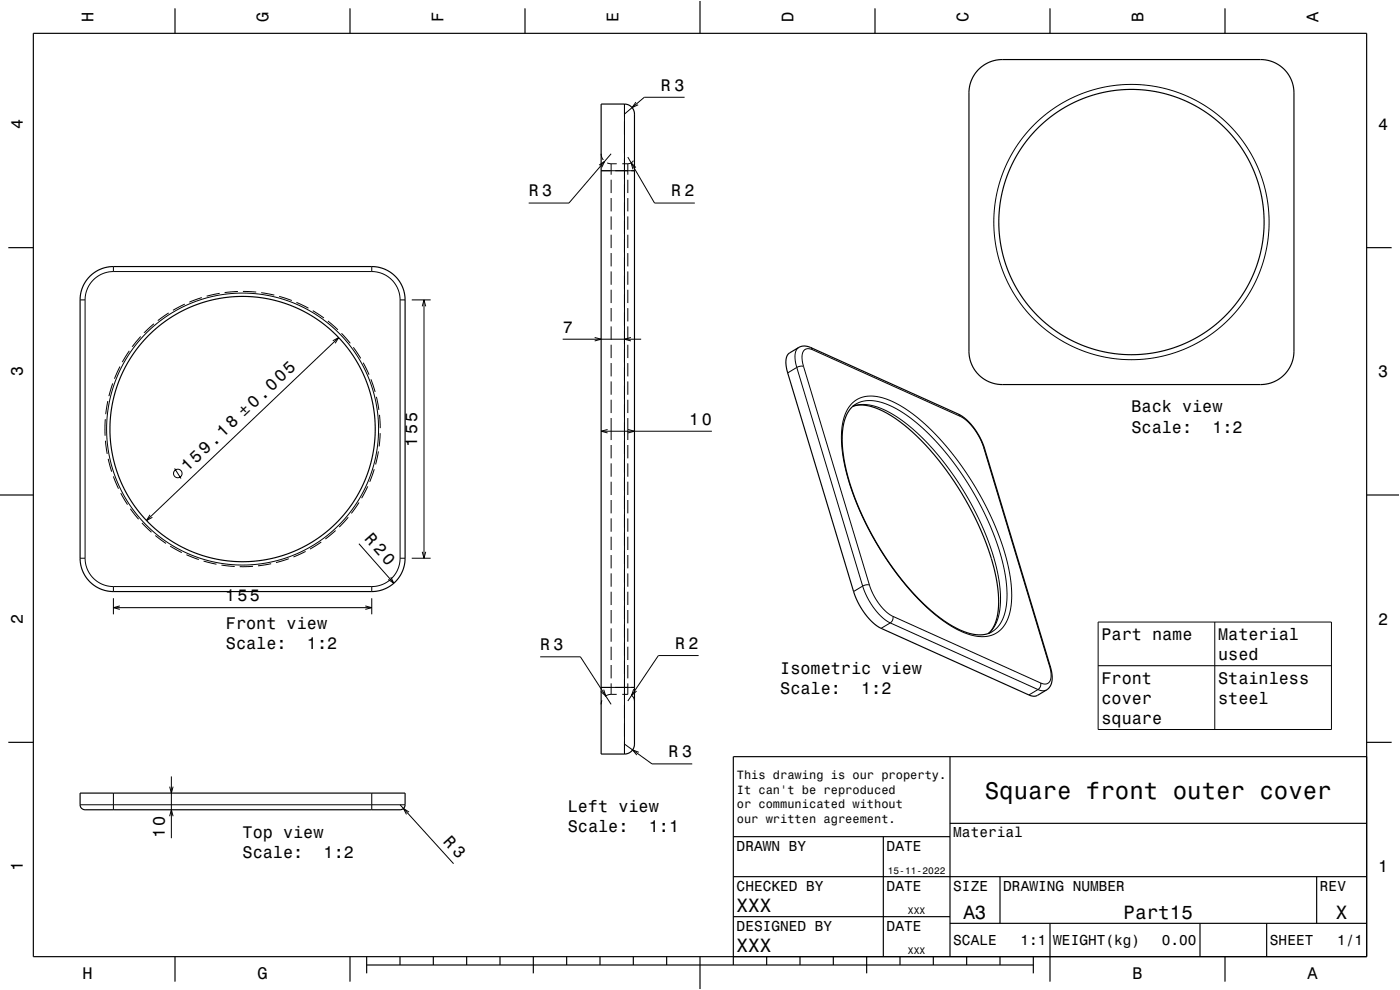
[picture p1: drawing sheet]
<svg xmlns="http://www.w3.org/2000/svg" width="420mm" height="297mm" viewBox="0 0 420 297" stroke-linecap="round" stroke-linejoin="round" font-family="sans-serif">
<g fill="none" stroke="#000" stroke-width=".3">
<path d="M187.3 31.2v195M190.8 30.6l-1.2 1.7 1.8-.9M205.4 29.2h-12.1l-6 5M179.7 49.5l1.7-1.1-.9 1.8M180.3 46.1l.2 1 .5 .9M180.3 51.2h10M182.2 48.9l1.1 .2M183.3 49.1v3.3M183.3 53.9v4M183.3 59.4v4M183.3 49.1h1.7M183.3 46.1l-12.6 14.8h-12.1"/>
<path d="M186.7 49.1h1.6M188.3 49.1v3.3M188.3 53.9v4M188.3 59.4v4M188.3 47.1l8.1 13.8h12M190 48.2a1.99 1.99 0 0 1-1.7 .9M190.3 47.1v.1M190.8 50.3l-1.5-1.4 .6 1.9M34 80v1.5M111.5 80v1.5M183.3 64.9v4M183.3 70.4v4"/>
<path d="M183.3 75.9v4M188.3 64.9v4M188.3 70.4v4M188.3 75.9v4M24 90h1.5M25.5 90v77.5M34 81.5a8.5 8.5 0 0 0-8.5 8.5M34 81.5h77.5M46.2 97.1l-3 2.8M50.6 93.9l-3.3 2.3M55.4 91.2l-3.5 1.9M60.6 89.3l-3.8 1.3"/>
<path d="M65.9 88l-3.9 .9M71.4 87.4l-4 .4M72.9 87.4l4 .2M78.4 87.8l3.9 .7M83.7 88.9l3.8 1.3M88.9 90.7l3.6 1.8M93.8 93.2l3.4 2.2M98.4 96.3l3 2.6M102.4 100l2.7 3M111.5 81.5h.1a8.5 8.5 0 0 1 8.4 8.5M120 90h1.5M120 90v77.5"/>
<path d="M123.5 90h5.7M126.7 91.9l.5-1.9 .5 1.9M127.2 90v77.5M183.3 81.4v4M183.3 86.9v4M183.3 92.4v4M183.3 97.9v4M188.3 81.4v4M188.3 86.9v4M188.3 92.4v4M188.3 97.9v4M33.8 115l-1.1 3.9"/>
<path d="M36 110l-1.7 3.6M38.8 105.2l-2.1 3.4M42.2 100.9l-2.5 3.1M99.8 102.2l1.8-.9-1 1.7M101.6 101.3l-57.6 54.9M106 104.2l2.2 3.3M109 108.8l1.7 3.6M111.3 113.8l1.2 3.8M112.9 119l.8 4M168.8 101.8h23.5M178.4 101.2l1.9 .6-1.9 .5M183.3 103.4v4"/>
<path d="M183.3 108.9v4M183.3 114.4v4M183.3 119.9v4M188.3 103.4v4M188.3 108.9v4M188.3 114.4v4M188.3 119.9v4M189.3 101.2l-2 .6 2 .5M239 110.2l19.8 65.6M239 110.2l-2.7 1.7M239.6 104.2l-.7 .8-.4 1.3 .1 1.9 .4 2M241.1 109.9h-1.1l-1 .3"/>
<path d="M241.1 109.9l19.7 65.6M243.2 104.3l.6 .6M243.8 104.9l-.9-.2a2.06 2.06 0 0 0-2.3 2.6l.5 2.6M243.8 104.9l44.3 20M31.6 125.8l-.1 4.9M31.6 132.2l.6 4M32.3 120.3l-.6 4M32.5 137.6l1 3.9M113.5 135.4l-.8 3.9M113.9 124.5l.2 3.9M114.1 129.9l-.4 4M180.3 129.4h33.3"/>
<path d="M182.3 128.8l-2 .6 2 .5M183.3 125.4v6.6M183.3 133.5v4M183.3 139v4M188.3 125.4v6.6M188.3 133.5v4M188.3 139v4M188.4 128.8l1.9 .6-1.9 .5M255.6 121.1l1.3-1.1 1.6-.8 1.8-.3h2l4.1 1 5.1 2.7 5.1 3.9 5 4.8 5.2 6.2 4.6 6.7 4.2 7.4 3.2 6.8 2.4 6.7 1.7 7 .6 6.2-.4 4.9-.7 2.3-.9 1.8-1.2 1.5-1.3 1-1.6 .8-1.7 .4-3.7-.3-4.1-1.5-4.8-2.8-5.1-4.2-4.7-4.8-4.3-5.4-4.5-6.5-3.9-6.7-3.2-6.8-2.6-7-1.6-6.2-.7-5.8 .1-5 1.1-4 .8-1.7zM255.9 121.9l1.4-.4 1.7-.2 1.9 .2 2.1 .6 4.3 1.9 4.4 3 4.5 3.9 4.8 5.2 4.6 5.9 4.1 6.3 3.5 6.5 2.8 6.2 2.1 6.3 1.5 6.2 .5 5.2-.3 5-.5 2.1-.7 1.7-1 1.5-1 1M256.8 121.2l1.4-.6 1.6-.4h1.8l2.1 .3 4.5 1.8 4.8 3 4.9 4.1 4.8 5.1 4.7 6.1 4.1 6.2 3.8 7 2.9 6.9 2.3 6.8 1.3 6.2 .3 5.6-.6 4.3-.6 2-.8 1.5-1.2 1.4-1.3 1M287.5 124.2l.6 .7"/>
<path d="M288.1 124.9l2 1.4 2 2.2 1.9 3 1.1 2.8M295.1 134.3l.3 .3M295.1 134.3l19.8 65.6M34 142.9l1.6 3.7M36.2 147.9l2.1 3.5M39.1 152.6l2.5 3.2M42.6 156.9l2.8 2.8M45 154.4l-1 1.8 1.7-1M52.4 140.5l1.9 3.1M100.7 159.2l-3.1 2.5M104.5 155.2l-2.7 2.9M107.7 150.7l-2.3 3.3"/>
<path d="M110.3 145.9l-1.8 3.6M112.3 140.8l-1.4 3.7M183.3 144.5v4M183.3 150v4M183.3 155.5v4M188.3 144.5v4M188.3 150v4M188.3 155.5v4M24 167.5h1.5M25.5 167.5a8.5 8.5 0 0 0 8.5 8.5M34 176v1.5M34 179.5v4.8"/>
<path d="M34 176h77.5M46.6 160.6l3.2 2.4M51.1 163.8l3.5 2M55.9 166.4l3.7 1.5M61.1 168.3l3.9 1M66.4 169.5l4 .4M75.9 169.9l-4 .1M81.3 169.1l-3.9 .7M86.6 167.6l-3.8 1.2M91.7 165.4l-3.7 1.7M96.4 162.6l-3.4 2.1M107.7 163.1l10.4 11.9"/>
<path d="M111.5 176v1.5M111.5 179.5v4.8M117.3 173.2l.8 1.8-1.6-1.1M120 167.5v.1a8.5 8.5 0 0 1-8.5 8.4M120 167.5h1.5M123.5 167.5h5.7M126.7 165.5l.5 2 .5-2M183.3 161v4M183.3 166.5v4M183.3 172v4M183.3 177.5v4M188.3 161v4"/>
<path d="M188.3 166.5v4M188.3 172v4M188.3 177.5v4M258.8 175.8l1.3 3.3 2.1 3.4 2.5 2.7 2.4 1.7M258.8 175.8l-2.7 1.7M260.8 175.5l1.3 3.1 1.7 2.7 2 2.2 2.1 1.4M260.8 175.5h-1l-1 .3M34 182.3h77.5M36 181.8l-2 .5 2 .5M109.6 181.8l1.9 .5-1.9 .5M162.1 197h12l9.2 14.3M183.3 183v4"/>
<path d="M183.3 188.5v4M183.3 194v4M183.3 199.5v4M188.3 183v4M188.3 188.5v4M188.3 194v4M188.3 199.5v4M209.6 196.7h-12.1l-9.2 13.6M267.1 186.9l-2.8 1.6M267.1 186.9l44.3 20M267.9 184.9v.1a1.83 1.83 0 0 1-.8 1.9M267.9 184.9l44.3 20"/>
<path d="M314.9 199.9l.4 2.1-.1 1.8a1.9 1.9 0 0 1-3 1.1M314.9 199.9l.2 .3M329.4 186.6h70v32.3h-70zM329.4 199.7h70M364.4 186.6v32.3M180.3 206.2h10M180.6 210.1l-.3 1.2M181.1 206.9l.6 1.9-1.5-1.4M183.3 208.3l-.9 .2-.9 .5M183.3 205v3.3M183.3 208.3h1.7M186.7 208.3h1.6"/>
<path d="M188.3 205v3.3M188.3 208.3h.1M189.4 208.6a2.02 2.02 0 0 1 .9 1.7M190.1 206.8l-.6 1.8 1.5-1.3M311.4 206.9l1.5 .3 1.1-.2M311.4 206.9l-2.7 1.6M312.2 204.9v.1a1.83 1.83 0 0 1-.8 1.9M34 237.9v5M50.9 236l.5 1.9 .5-1.9M51.4 232.9v18.6M111.5 237.9v5M187.3 223.2l8.3 6h12.1"/>
<path d="M191.6 225.7l-1.8-.7 1.2 1.5M24 241.4h97.5M50.9 244.9l.5-2 .5 2M120 241.4l16.1 17.7M122.7 243.6l-1.7-1.1 .9 1.8"/>
<circle cx="339.4" cy="66.6" r="41.3"/>
<circle cx="72.8" cy="128.7" r="40.8"/>
<circle cx="53.3" cy="142" r="1.28"/>
</g>
<g fill="none" stroke="#000" stroke-width=".35">
<path d="M10 10h400v277h-400zM52.5 2.5v7.5M105 2.5v7.5M157.5 2.5v7.5M210 0v10M262.5 2.5v7.5M315 2.5v7.5M367.5 2.5v7.5M180.3 31.2h7a3 3 0 0 1 3 3v189a3 3 0 0 1-3 3h-7zM293.5 20.9l1.5-1.3 1.8-.9 1.9-.6 2-.2h77.7l1.7 .2 1.9 .5 1.6 .9 1.6 1.2 1.2 1.5 1 1.8 .6 1.9 .2 2v77.7l-.2 1.7-.6 1.9-.8 1.6-1.2 1.5-1.6 1.3-1.7 1-1.9 .6-2 .2h-78l-1.7-.3-1.9-.6-1.5-.9-1.4-1.1-1.3-1.5-.9-1.7-.6-1.9-.2-2v-78l.2-1.7 .7-1.9 1-1.8zM2.5 74.3h7.5M410 74.3h7.5"/>
<path d="M26.9 83l1.5-1.3 1.7-.9 1.9-.6 2-.2h78l1.7 .2 1.7 .5 1.7 1 1.4 1.1 1.3 1.5 .9 1.8 .6 1.9 .2 2v77.7l-.2 2-.6 1.9-.9 1.5-1.3 1.5-1.5 1.3-1.8 .9-1.7 .5-2 .2h-77.9l-2-.3-1.7-.6-1.5-.9-1.3-1.1-1.3-1.5-1-1.7-.6-1.9-.2-1.8v-77.9l.3-2 .5-1.7 .8-1.5zM236.6 106.1l3-1.9a3.8 3.8 0 0 1 3.6 .1l44.3 19.9a17.7 17.7 0 0 1 7.9 10.4l19.7 65.6a6 6 0 0 1-.7 6.5l-3.4 2-1 .2-1.1-.3-44.8-20.2-2-1.4-2.3-2.5-2.2-3.3-1.5-3.5-19.8-65.9-.5-2v-1.5l.2-1.3zM255.9 121.9a11.5 11.5 0 0 1 9.1 1.5 60.4 60.4 0 0 1 20.2 19.5 80 80 0 0 1 14.1 33.6 18.4 18.4 0 0 1-1.5 12l-1.3 1.5M256.8 121.2a9.9 9.9 0 0 0-4 8.2 50.9 50.9 0 0 0 5.1 23.5 84.1 84.1 0 0 0 24 32.4 20.7 20.7 0 0 0 12.2 5.2l1.7-.2 1.8-.8M0 148.5h10M410 148.5h10M2.5 222.7h7.5M24 237.9h97.5v3.5a1.5 1.5 0 0 1-1.5 1.5h-94.5a1.5 1.5 0 0 1-1.5-1.5zM285 227v60M410 222.7h7.5M410 227h-190v62.5M220 251h65"/>
<path d="M265 251v36M285 247h125M220 275h65M220 263h190M285 277h125M300 263v14M315 277v17.5M360 277v10M380 277v10M395 263v14M52.5 287v7.5M105 287v7.5"/>
<path d="M110 289.5h200M110 287v5M120 287v2.5M130 287v2.5M140 287v2.5M150 287v2.5M160 287v5M170 287v2.5M180 287v2.5M190 287v2.5M200 287v2.5M210 287v10"/>
<path d="M230 287v2.5M240 287v2.5M250 287v2.5M260 287v5M270 287v2.5M280 287v2.5M290 287v2.5M300 287v2.5M310 287v5M367.5 287v7.5"/>
<circle cx="339.4" cy="66.6" r="39.8"/>
<circle cx="72.8" cy="128.7" r="39.8"/>
</g>
<path d="M0 0h420v297h-420" fill="none" stroke="#fff" stroke-width=".3"/>
<text font-size="7.2" x="295.5" y="239.6">Square front outer cover</text>
<g font-size="5.8">
<text x="221" y="273.6">XXX</text>
<text x="289" y="275.6">A3</text>
<text x="337.1" y="275.6">Part15</text>
<text x="400.8" y="275.6">X</text>
<text x="221" y="285.6">XXX</text>
</g>
<g font-size="5">
<text x="28.1" y="6.5" transform="rotate(-90 28.1 6.5)">H</text>
<text x="80.6" y="6.5" transform="rotate(-90 80.6 6.5)">G</text>
<text x="133.1" y="6.5" transform="rotate(-90 133.1 6.5)">F</text>
<text x="185.6" y="6.5" transform="rotate(-90 185.6 6.5)">E</text>
<text x="238.1" y="6.5" transform="rotate(-90 238.1 6.5)">D</text>
<text x="290.6" y="6.5" transform="rotate(-90 290.6 6.5)">C</text>
<text x="343.1" y="6.5" transform="rotate(-90 343.1 6.5)">B</text>
<text x="395.6" y="6.5" transform="rotate(-90 395.6 6.5)">A</text>
<text x="198.3" y="27.2">R 3</text>
<text x="6.8" y="38.7" transform="rotate(-90 6.8 38.7)">4</text>
<text x="413.5" y="39">4</text>
<text x="158.6" y="58.9">R 3</text>
<text x="201.4" y="58.9">R 2</text>
<text x="168.8" y="99.8">7</text>
<text x="6.8" y="112.9" transform="rotate(-90 6.8 112.9)">3</text>
<text x="413.5" y="113.2">3</text>
<text x="339.4" y="123.7">Back view</text>
<text x="206.8" y="127.4">10</text>
<text x="339.4" y="129.8">Scale:</text>
<text x="363.7" y="129.8">1:2</text>
<text x="125.2" y="134" transform="rotate(-90 125.2 134)">155</text>
<text x="56.2" y="141.7" transform="rotate(-44 56.2 141.7)">159.18 ±0.005</text>
<text x="109.2" y="161.8" transform="rotate(49 109.2 161.8)">R 20</text>
<text x="67.5" y="180.3">155</text>
<text x="6.8" y="187.1" transform="rotate(-90 6.8 187.1)">2</text>
<text x="67.8" y="188.6">Front view</text>
<text x="330.4" y="192">Part name</text>
<text x="365.4" y="192">Material</text>
<text x="413.5" y="187.4">2</text>
<text x="67.8" y="194.6">Scale:</text>
<text x="92.1" y="194.6">1:2</text>
<text x="162.1" y="195">R 3</text>
<text x="202.5" y="194.7">R 2</text>
<text x="234.1" y="202.1">Isometric view</text>
<text x="365.4" y="198">used</text>
<text x="234.1" y="208.1">Scale:</text>
<text x="258.4" y="208.1">1:2</text>
<text x="330.4" y="205.1">Front</text>
<text x="365.4" y="205.1">Stainless</text>
<text x="330.4" y="211.1">cover</text>
<text x="365.4" y="211.1">steel</text>
<text x="330.4" y="217.2">square</text>
<text x="200.6" y="227.2">R 3</text>
<text x="170.3" y="243.6">Left view</text>
<text x="49.4" y="251.5" transform="rotate(-90 49.4 251.5)">10</text>
<text x="72.8" y="251.3">Top view</text>
<text x="170.3" y="249.6">Scale:</text>
<text x="194.6" y="249.6">1:1</text>
<text x="72.8" y="257.3">Scale:</text>
<text x="97.1" y="257.3">1:2</text>
<text x="132.8" y="252.5" transform="rotate(48 132.8 252.5)">R 3</text>
<text x="6.8" y="261.3" transform="rotate(-90 6.8 261.3)">1</text>
<text x="413.5" y="261.6">1</text>
<text x="24.7" y="293.8">H</text>
<text x="77.2" y="293.8">G</text>
<text x="339.7" y="293.8">B</text>
<text x="392.2" y="293.8">A</text>
</g>
<g font-size="4.3">
<text x="286" y="251.2">Material</text>
<text x="221" y="255.2">DRAWN BY</text>
<text x="266" y="255.2">DATE</text>
<text x="221" y="267.2">CHECKED BY</text>
<text x="266" y="267.2">DATE</text>
<text x="286" y="267.2">SIZE</text>
<text x="301" y="267.2">DRAWING NUMBER</text>
<text x="396" y="267.2">REV</text>
<text x="221" y="279.2">DESIGNED BY</text>
<text x="266" y="279.2">DATE</text>
<text x="286" y="283.6">SCALE</text>
<text x="306.2" y="283.6">1:1</text>
<text x="316" y="283.6">WEIGHT(kg)</text>
<text x="348.6" y="283.6">0.00</text>
<text x="381" y="283.6">SHEET</text>
<text x="401.2" y="283.6">1/1</text>
</g>
<g font-size="3.6">
<text x="221.1" y="233.8">This drawing is our property.</text>
<text x="221.1" y="238.1">It can't be reproduced</text>
<text x="221.1" y="242.5">or communicated without</text>
<text x="221.1" y="246.8">our written agreement.</text>
</g>
<g font-size="2.9">
<text x="266.3" y="262.3">15-11-2022</text>
<text x="272.4" y="274.3">XXX</text>
<text x="272.4" y="286.3">XXX</text>
</g>
</svg>
